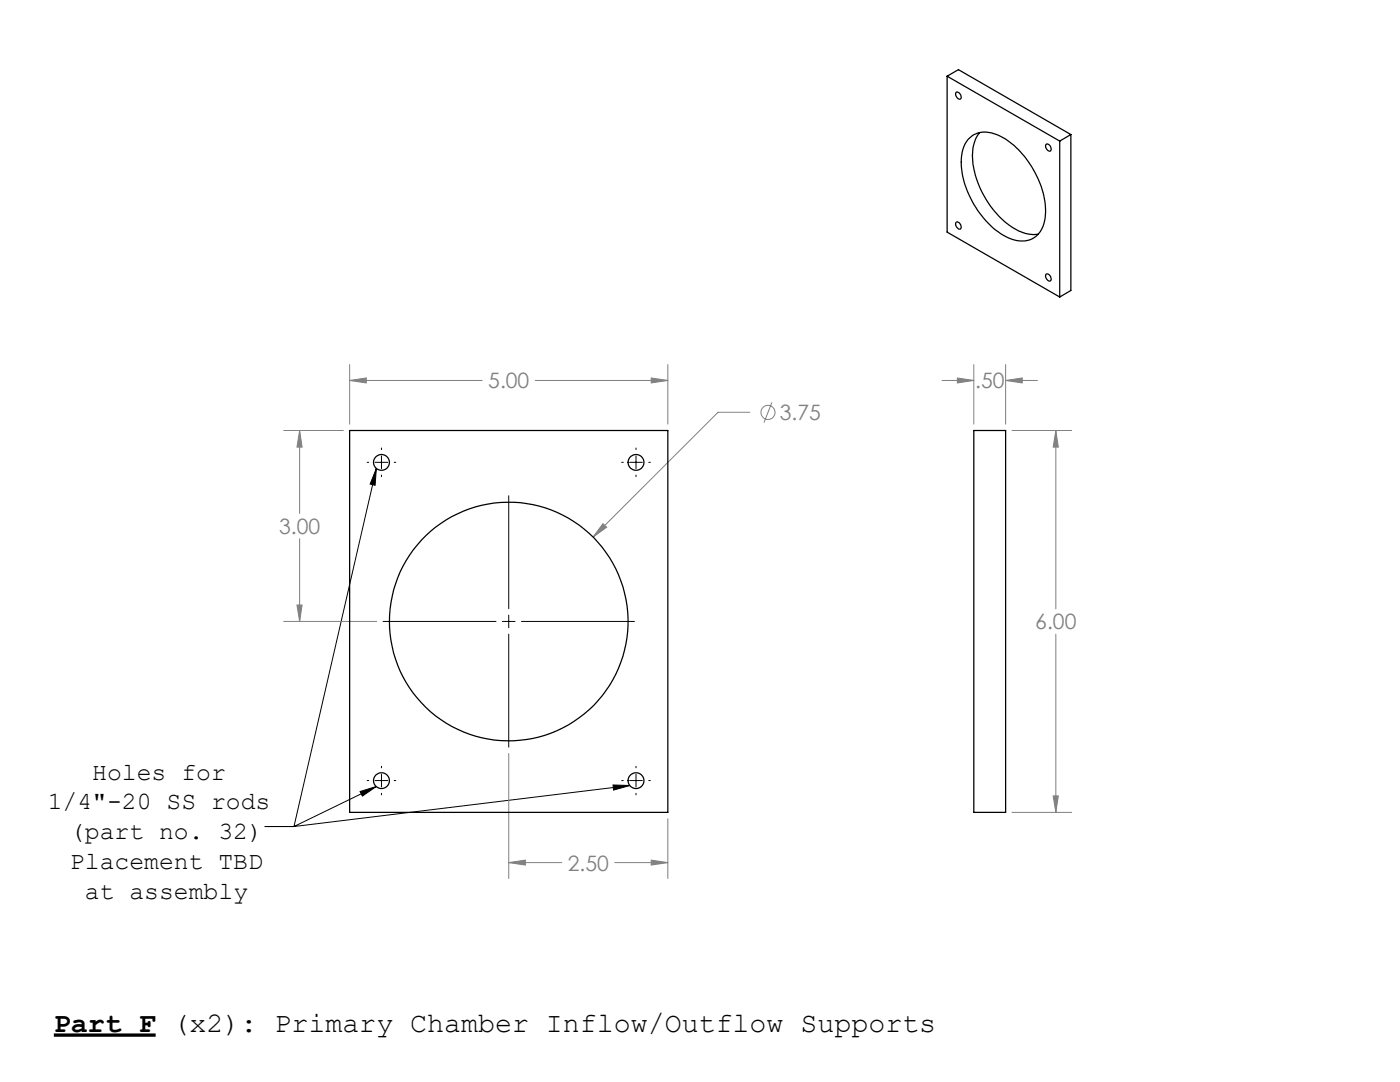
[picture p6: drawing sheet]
<svg xmlns="http://www.w3.org/2000/svg" width="279mm" height="216mm" viewBox="0 0 279 216" stroke-linecap="round" stroke-linejoin="round" font-family="sans-serif">
<g fill="none" stroke="#808080" stroke-width=".2">
<path d="M69.8 75.9l3.3-.5v1zM69.8 72.7v11.9M69.8 75.9h26.4M106.8 75.9h26.5M130 75.4l3.3 .5-3.3 .5zM133.3 72.7v11.9M188 75.9h6.3M191.1 75.4l3.2 .5-3.2 .5zM194.3 72.7v11.9M200.7 75.9l3.3-.5v1zM200.7 75.9h6.3M200.7 72.7v11.9"/>
<path d="M56.6 85.9h11.9M59.8 85.9l.5 3.3h-1zM59.8 85.9v16.5M149.6 82.3h-6.3l-24.9 24.9M154.1 80.3l-1.6 4M202 85.9h11.9M210.7 85.9l.5 3.3h-1zM210.7 85.9v35.6M59.8 107.5v16.5M120.3 104.5l.8 .7-2.7 2zM56.6 124h18.6M59.3 120.7h1l-.5 3.3z"/>
<path d="M210.7 126.5v35.6M101.5 150.4v24.9M210.2 158.8h1l-.5 3.3zM101.5 172.1l3.3-.5v1zM101.5 172.1h10.6M122.7 172.1h10.6M130 171.6l3.3 .5-3.3 .5zM133.3 163.4v11.9M202 162.1h11.9"/>
<circle cx="153.3" cy="82.3" r="1.42"/>
</g>
<path d="M10.7 206.5h20.4" fill="none" stroke="#000" stroke-width=".67" stroke-linecap="butt"/>
<g fill="none" stroke="#000" stroke-width=".2">
<path d="M73.3 92.3h.3M74.9 92.3h2.5M75.1 93.5l-16.4 71.4M75.1 93.5l-.2 3.3-1-.2zM76.1 89.4v.3M76.1 91v2.5M76.1 94.8v.3M78.7 92.3h.3M101.5 98.9v22.6M124.1 92.3h.3M125.7 92.3h2.5M126.9 89.4v.3"/>
<path d="M126.9 91v2.5M126.9 94.8v.3M129.5 92.3h.3M76.4 124h22.6M100.3 124h2.5M101.5 122.7v2.6M101.5 126.5v22.6M104.1 124h22.5M71.9 157.9l3.2-.9-2.8 1.9zM73.3 155.8h.3M74.9 155.8h2.5M75.1 157l-16.4 7.9"/>
<path d="M76.1 152.9v.3M76.1 154.5v2.5M76.1 158.3v.3M78.7 155.8h.3M122.3 156.6l3.4 .1-3.3 1zM124.1 155.8h.3M125.7 155.8h2.5M125.7 156.7l-67 8.2M126.9 152.9v.3M126.9 154.5v2.5M126.9 158.3v.3M129.5 155.8h.3"/>
<path d="M52.9 164.9h5.8"/>
</g>
<path d="M71.9 157.9l3.2-.9-2.8 1.9zM122.3 156.6l3.4 .1-3.3 1zM75.1 93.5l-.2 3.3-1-.2z" fill="#000"/>
<path d="M130 75.4l3.3 .5-3.3 .5zM69.8 75.9l3.3-.5v1zM120.3 104.5l-1.9 2.7 2.7-2zM101.5 172.1l3.3-.5v1zM130 171.6l3.3 .5-3.3 .5zM59.8 85.9l.5 3.3h-1zM59.3 120.7h1l-.5 3.3zM191.1 75.4l3.2 .5-3.2 .5zM200.7 75.9l3.3-.5v1zM210.2 158.8h1l-.5 3.3zM210.7 85.9l.5 3.3h-1z" fill="#808080"/>
<g fill="none" stroke="#000" stroke-width=".25">
<path d="M189 15.2l22.5 13M189 15.2l2.3-1.3 22.4 12.9M189 15.2v31.1l22.5 13M190.9 18.4a.84 .84 0 0 1 .8 .5 .84 .84 0 0 1-.1 .9 .94 .94 0 0 1-.7-1.4zM193.3 27.8a4.9 4.9 0 0 1 5.9-.8 18.3 18.3 0 0 1 9.2 12.6 8.2 8.2 0 0 1-1.3 7.2 5 5 0 0 1-6.1 .6 18.3 18.3 0 0 1-8.4-10.5 11.3 11.3 0 0 1 0-8.1zM195.5 26.5a8.2 8.2 0 0 0-1.2 6.8 18.6 18.6 0 0 0 9 12.8 6.5 6.5 0 0 0 3.9 .6M208.8 28.8a.8 .8 0 0 1 .8 .4 .8 .8 0 0 1-.1 1 .98 .98 0 0 1-.7-1.4zM211.5 28.2v31.1M213.7 26.8v31.2l-2.2 1.3M213.7 26.8l-2.2 1.4M190.9 44.3a.84 .84 0 0 1 .8 .5 .84 .84 0 0 1-.1 .9 .94 .94 0 0 1-.7-1.4zM208.8 54.7a.82 .82 0 0 1 .8 .4 .82 .82 0 0 1-.1 1 1 1 0 0 1-.7-1.4z"/>
<path d="M69.8 85.9h63.5v76.2h-63.5zM194.3 85.9h6.4v76.2h-6.4z"/>
<circle cx="76.1" cy="92.3" r="1.58"/>
<circle cx="126.9" cy="92.3" r="1.58"/>
<circle cx="101.5" cy="124" r="23.8"/>
<circle cx="76.1" cy="155.8" r="1.58"/>
<circle cx="126.9" cy="155.8" r="1.58"/>
</g>
<text font-size="5.6" x="10.7" y="205.8">Part F (x2): Primary Chamber Inflow/Outflow Supports</text>
<g font-size="4.9">
<text x="18.4" y="155.6">Holes for</text>
<text x="9.5" y="161.5">1/4&quot;-20 SS rods</text>
<text x="14" y="167.4">(part no. 32)</text>
<text x="14" y="173.4">Placement TBD</text>
<text x="16.9" y="179.3">at assembly</text>
</g>
<g font-size="4.2" fill="#808080">
<text x="97.4" y="77.5">5.00</text>
<text x="194.6" y="77.5">.50</text>
<text x="155.6" y="83.8">3.75</text>
<text x="55.7" y="106.6">3.00</text>
<text x="206.6" y="125.6">6.00</text>
<text x="113.3" y="173.7">2.50</text>
</g>
</svg>
